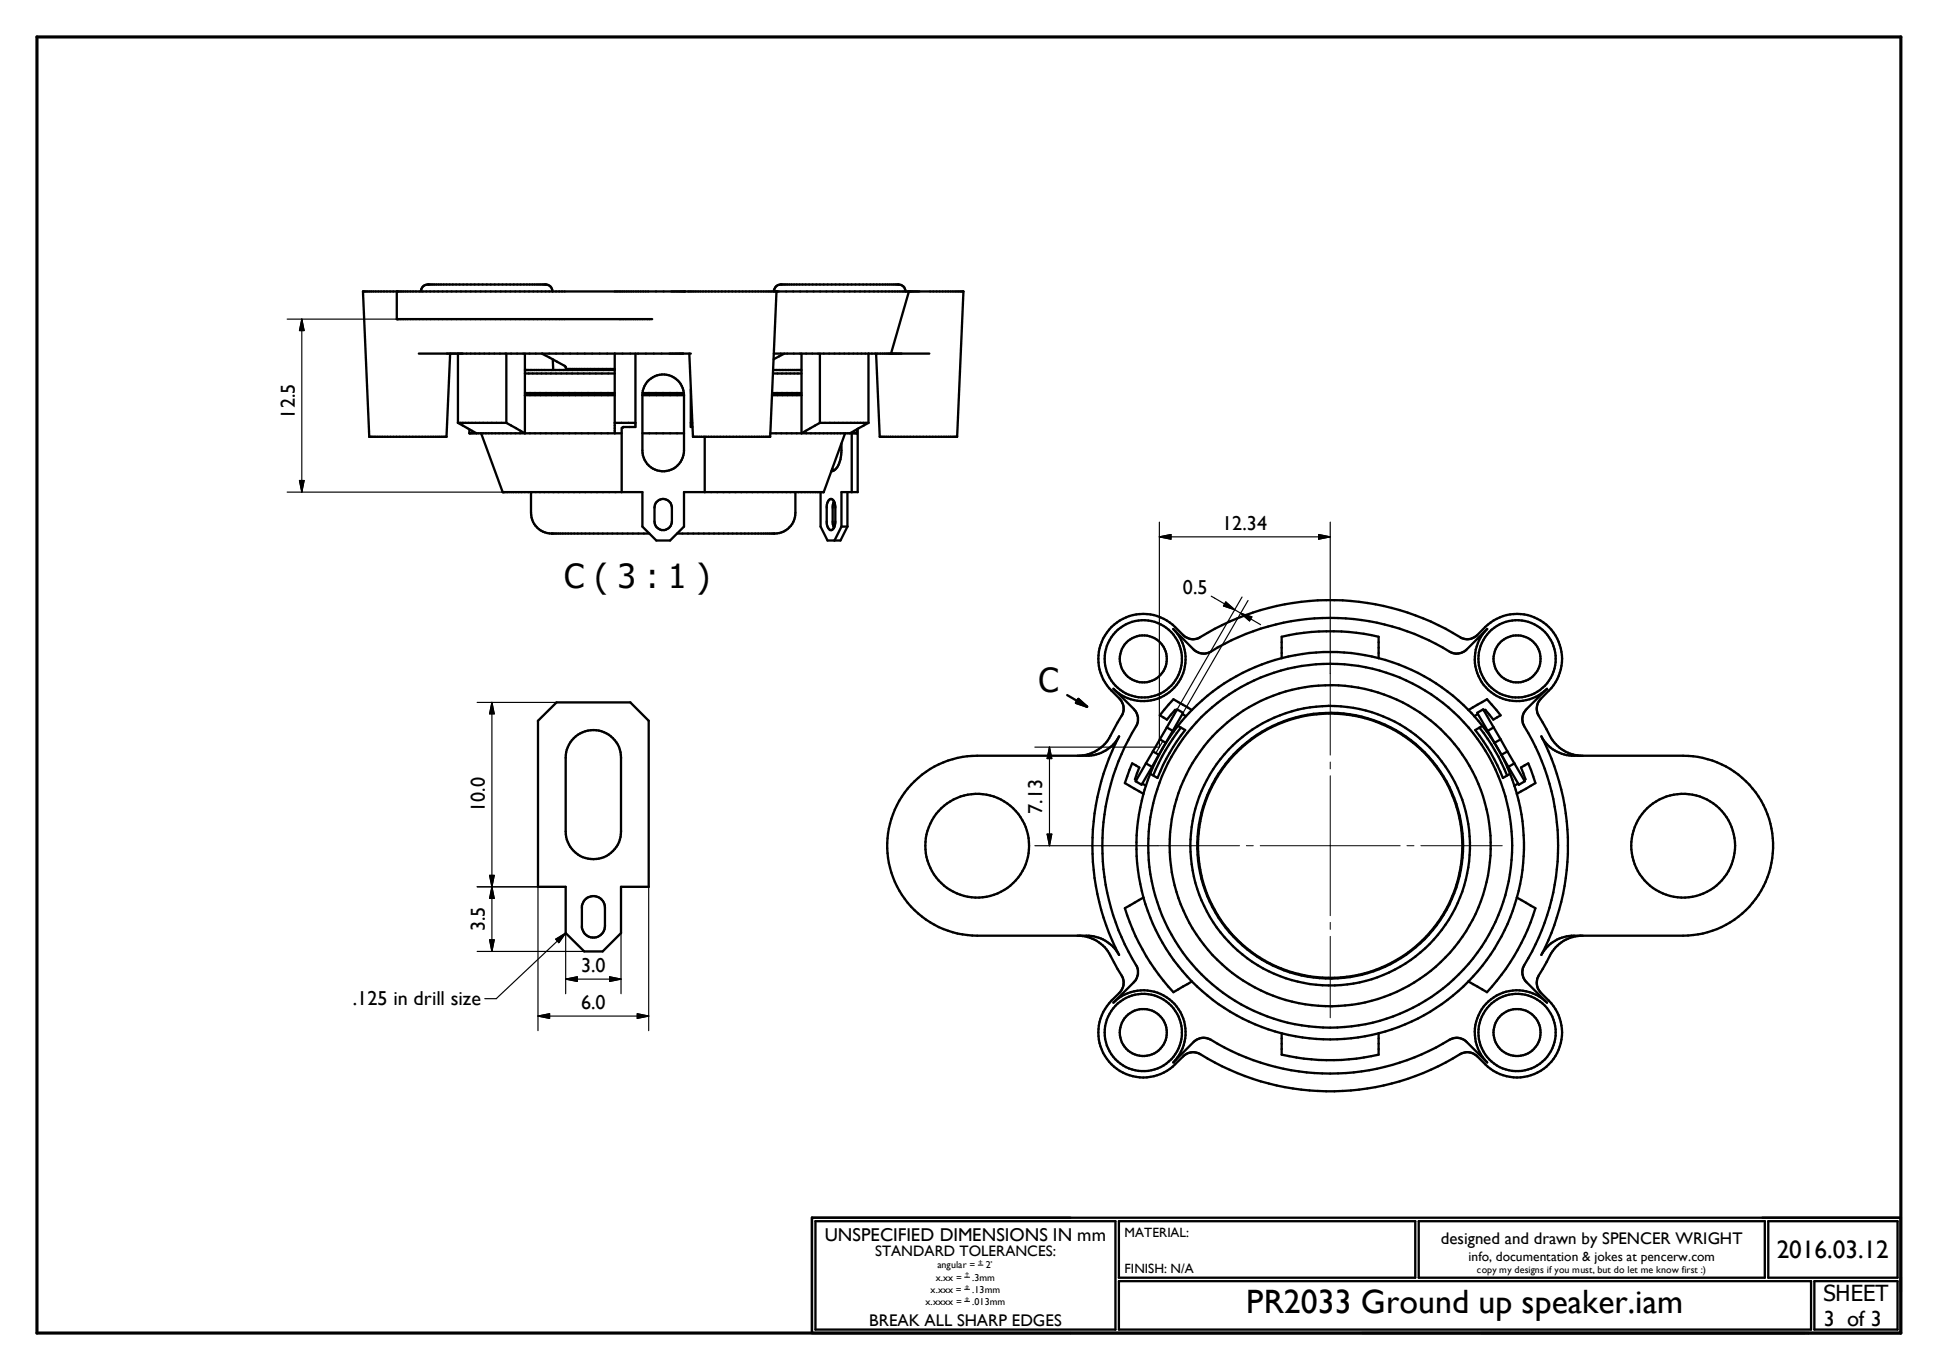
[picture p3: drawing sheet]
<svg xmlns="http://www.w3.org/2000/svg" width="297mm" height="210mm" viewBox="0 0 297 210" stroke-linecap="round" stroke-linejoin="round" font-family="sans-serif">
<g fill="none" stroke="#000" stroke-width=".36">
<path d="M60.8 44.7v4.2h39.2M64.2 54.2h41.7M64.5 44.7a1.04 1.04 0 0 1 1.1-1.1h18a1.04 1.04 0 0 1 1.1 1.1M69 54.2l-.6 12.8h-11.8l-1-22.3h92.1l-1 22.3h-11.9l-.5-12.8M70.2 54.2v10.6M77.6 54.2v10.6M80.4 54.2v12.2l-2.8-1.6M80.4 57.3h13.8M80.4 56.7h13.8M83 54.2l3.5 1.9 .2 .1v.4h7.5M84.7 55.1l.1 1.6M94.2 54.2v12.2"/>
<path d="M97.4 54.2v11.3h-1.9v.1M105.9 59.7v5.8h.2M118.5 57.3h4.3M118.5 56.7h4.3M118.6 54.2h23.8M118.6 44.7a1.08 1.08 0 0 1 1.1-1.1h18a1.04 1.04 0 0 1 1.1 1.1M119 44.7l-1 22.3h-11.8l-.6-12.8M120.2 54.2l-1.6 .9M122.8 54.2v12.2l2.9-1.6M125.7 54.2v10.6M133.1 54.2v10.6M139.3 44.7l-2.7 9.5"/>
<path d="M70.2 64.8h7.4M70.2 64.8l2.8 1.6M71.9 65.8v.6h23.4M73.7 66.4l3.3 9h21.5v5.3l2.1 2.2h2.1l2.1-2.2v-5.3h21.4l3.3-9M80.4 60.6h13.8M80.4 60.3h13.8M81.4 75.4v3.2a3.2 3.2 0 0 0 3.2 3.2h14.9M94.2 64.8h3.2M95.3 65.6v9.8M98.5 66.4h6.3M98.5 60.6h6.3M98.5 60.6a3.2 3.2 0 0 1 3.1-3.2 3.2 3.2 0 0 1 3.2 3.2"/>
<path d="M98.5 60.6v8.5a3.2 3.2 0 0 0 3.1 3.1 3.2 3.2 0 0 0 3.2-3.1v-8.5M98.5 60.3h6.3M100.6 77a1.35 1.35 0 0 1 1.5-.4 1.35 1.35 0 0 1 .9 1.2v2.1a1.33 1.33 0 0 1-1.4 1.4 1.33 1.33 0 0 1-1.3-1.4v-2.1l.1-.4zM105.9 64.8h.2M108 67v8.4M118.3 60.6h4.5M118.3 60.3h4.5M121.9 75.4v3.2a3.2 3.2 0 0 1-3.2 3.2h-14.9M125.7 64.8h7.4M125.8 75.4v5.3l1 2.2h2l1.1-2.2M127 76.7a.48 .48 0 0 1 .6-.2 .48 .48 0 0 1 .3 .5l.1 .6v2.6a.95 .95 0 0 1-.8 1.1l-.3-.5-.2-.6v-2.6l.1-.5zM127.5 71.9l.3 .2"/>
<path d="M127.8 76.9l-.2 .7v2.5l.2 .8M129 68v1.1a3.6 3.6 0 0 1-1.3 3l-.3 .1M129.9 75.4v5.3M130.5 66.4v9M131.3 65.8v.6h-13.2M131.4 65.7v9.7h-2.4v5.3M133.1 64.8l-2.8 1.6M129 80.7l-1.1 2.2M129 80.7h.9M179.8 96.4l3.5 3.5a2.26 2.26 0 0 0 2.3 0 35 35 0 0 1 36.9 .2 2.29 2.29 0 0 0 2.2-.4l3.2-3.3-.3 .4a6.5 6.5 0 0 0 .5 9 6.5 6.5 0 0 0 9-.2l-3.3 3.2a2.13 2.13 0 0 0-.2 2.6 35.1 35.1 0 0 1-.2 37l-.1 .4a2.18 2.18 0 0 0 .5 1.7l3.3 3.2-.4-.4a6.5 6.5 0 0 0-9 .6 6.5 6.5 0 0 0 .2 9l-3.5-3.5a2.12 2.12 0 0 0-2.2 0 35 35 0 0 1-37-.2 2.14 2.14 0 0 0-2.3 .5l-3.1 3.2 .4-.4a6.5 6.5 0 0 0-.6-9 6.5 6.5 0 0 0-9 .2l3.3-3.2a2.16 2.16 0 0 0 .5-1.7l-.1-.4a35.5 35.5 0 0 1 0-37.6 2.27 2.27 0 0 0-.5-2.1l-3.2-3.1 .4 .3a6.5 6.5 0 0 0 9-.5 6.5 6.5 0 0 0-.2-9zM82.4 110.5l2.9-2.8h11.3l2.8 2.8v25.4h-4.2v7.1l-2.8 2.9h-2.9l-2.8-2.9v-7.1h-4.3zM87.9 113.2a4.2 4.2 0 0 1 4.7-1 4.2 4.2 0 0 1 2.6 4v11.3a4.2 4.2 0 0 1-4.3 4.2 4.2 4.2 0 0 1-4.2-4.2v-11.3a4.3 4.3 0 0 1 1.2-3z"/>
<path d="M163.6 106.6l3 1.7M165.3 107.1l1.3 1.2-1.7-.5zM165.5 115.9a5.7 5.7 0 0 0 4.5-2.7l1.9-3.5a2.12 2.12 0 0 0-.2-2.5 9.3 9.3 0 0 1-2.8-3.6 6.9 6.9 0 0 1 2.5-8.3 6.9 6.9 0 0 1 8.7 .8l1.5 1.5a2.06 2.06 0 0 0 2.4 .1 37.8 37.8 0 0 1 40.1 .1 2.18 2.18 0 0 0 2.3-.5 8.2 8.2 0 0 1 4.5-3 6.9 6.9 0 0 1 7.6 3.3 6.9 6.9 0 0 1-1.1 8.3l-1.2 1.2a2.16 2.16 0 0 0-.4 2.6l1.2 2.1a5.9 5.9 0 0 0 5.2 4.1M174.1 119.6l-.2-.1 .7-1.8-1.1-.7-1.1 3 2.8 1.7M175.6 117l1 .6M175.6 117l-1.6 2.8 1 .5 1.6-2.7M176.3 118.6l-1.1 3.1M176.7 115.2l.9 .5M176.7 115.2l-1.1 1.8M177.6 115.7l-1 1.9M177.8 113.3l.9 .6M177.8 113.3l-1.1 1.9"/>
<path d="M178.8 111.5l.9 .5M178.8 111.5l-1 1.8M178.8 111.5l1.6-2.8 .9 .6-1.6 2.7M179.7 112l-2.1 3.7M180.5 111.3a28.9 28.9 0 0 0-4.2 7.3M180.5 111.3l1.1 .6a28.9 28.9 0 0 0-4.2 7.4l-1.1-.7M181 111.5a29.9 29.9 0 0 0-4.3 7.4M181.2 109.5l.6 .3M181.8 109.8l-1.3 1.5M182.7 108.8l-2.9-1.6-2 2.5 1 .6 1.3-1.5 .2 .1M182.7 108.8l-.9 1M196.4 100.9v-3.3a33.1 33.1 0 0 1 14.9 0v3.3"/>
<path d="M196.4 100.9a29.3 29.3 0 0 1 14.9 0M196.4 100.9a29.9 29.9 0 0 0-13.7 7.9M211.3 100.9a29.5 29.5 0 0 1 14.6 8.9M225 108.8l2.9-1.6 2.1 2.5-1.1 .6-1.3-1.5-.2 .1M225.9 109.8l1.3 1.5M226.5 109.5l-.6 .3M226.7 111.5a30.1 30.1 0 0 1 4.3 7.4M227.2 111.3l1.8 2.6M227.2 111.3l-1.1 .6a28.9 28.9 0 0 1 4.2 7.4l1.1-.7M228 112l1 1.9M228.9 111.5l-1.6-2.8-.9 .6 1.6 2.7M228.9 111.5l1.1 1.8"/>
<path d="M228.9 111.5l-.9 .5M229 113.9l1.1 1.8M229.6 114.8l.5 .9M230 113.3l-1 .6M230 113.3l1 1.9M230.1 115.7l1.3 2.9M230.1 115.7l1.1 1.9M231 115.2l1.1 1.8M231 115.2l-.9 .5M231.4 118.6l.7 1.9M232.1 117l-.9 .6M232.1 117l1.6 2.8-.9 .5-1.6-2.7"/>
<path d="M233.6 119.6l.2-.1-.7-1.8 1.1-.7 1.1 3-2.8 1.7M236.2 112.9a5.6 5.6 0 0 0 4.7 3h17a13.8 13.8 0 0 1 13.8 13.7 13.8 13.8 0 0 1-13.8 13.8h-17a5.7 5.7 0 0 0-4.7 3 36.4 36.4 0 0 0 0-33.5zM89.6 137.9a1.78 1.78 0 0 1 2-.4 1.78 1.78 0 0 1 1.1 1.6v2.9a1.78 1.78 0 0 1-1.6 1.7 1.78 1.78 0 0 1-1.9-1.5v-3.3zM139.6 120.3a13.8 13.8 0 0 1 10.2-4.4h17.1a5.7 5.7 0 0 0 4.6-3 36.4 36.4 0 0 0 0 33.5 5.7 5.7 0 0 0-4.6-3h-17.1a13.8 13.8 0 0 1-12.7-8.2 13.8 13.8 0 0 1 2.5-14.9zM175.1 120.1l.5 .4M175.2 137.6l-2.8 1.6a32.8 32.8 0 0 0 7.4 12.9l2.9-1.6M175.2 137.6a30 30 0 0 0 7.5 12.9M175.2 121.7a30 30 0 0 0 0 15.9M232.1 120.5l.4 1.2M232.5 121.7a29.4 29.4 0 0 1 0 15.9M232.5 137.6l2.8 1.6a33.2 33.2 0 0 1-7.4 12.9l-2.9-1.6M232.5 137.6a30 30 0 0 1-7.5 12.9"/>
<path d="M232.6 120.1l-.5 .4M165.5 143.4a5.6 5.6 0 0 1 4.5 2.7l1.9 3.4a2.15 2.15 0 0 1-.3 2.7 8.4 8.4 0 0 0-3.1 4.5 6.9 6.9 0 0 0 3.3 7.6 6.9 6.9 0 0 0 8.3-1.1l1.2-1.2a2.16 2.16 0 0 1 2.7-.4 37.8 37.8 0 0 0 40.1-.2 2.17 2.17 0 0 1 2.2 .4 9.5 9.5 0 0 0 3.6 2.9 6.9 6.9 0 0 0 8.3-2.6 6.9 6.9 0 0 0-.8-8.7l-1.4-1.3a2.18 2.18 0 0 1-.2-2.6l1.2-2a6.6 6.6 0 0 1 2.6-3.3l1.1-.5 1.5-.3M182.7 150.5a29.7 29.7 0 0 0 13.7 7.9M196.4 158.4v3.3a33.1 33.1 0 0 0 14.9 0v-3.3M196.4 158.4a29.9 29.9 0 0 0 14.9 0M225 150.5a29.6 29.6 0 0 1-13.7 7.9M124.4 186.7h166.9v17.7h-166.9zM125 187.2h45.9v16.6h-45.9zM171.5 196.4h106.1v7.4h-106.1zM171.5 187.2h45.4v8.7h-45.4zM217.4 187.2h53.1v8.7h-53.1zM271 187.2h19.8v8.7h-19.8z"/>
<path d="M278.1 196.4h12.7v7.4h-12.7z"/>
<circle cx="175.2" cy="101" r="3.6"/>
<circle cx="175.2" cy="101" r="5.9"/>
<circle cx="232.5" cy="101" r="5.9"/>
<circle cx="232.5" cy="101" r="3.6"/>
<circle cx="149.8" cy="129.6" r="8"/>
<circle cx="203.9" cy="129.6" r="20.3"/>
<circle cx="203.9" cy="129.7" r="24.6"/>
<circle cx="203.9" cy="129.6" r="21.4"/>
<circle cx="203.9" cy="129.7" r="27.9"/>
<circle cx="203.9" cy="129.6" r="20.4"/>
<circle cx="258" cy="129.6" r="8"/>
<circle cx="175.2" cy="158.3" r="3.6"/>
<circle cx="175.2" cy="158.3" r="5.9"/>
<circle cx="232.5" cy="158.3" r="3.6"/>
<circle cx="232.5" cy="158.3" r="5.9"/>
</g>
<g fill="#000">
<circle cx="60.8" cy="48.9" r=".18"/>
<circle cx="60.8" cy="44.7" r=".18"/>
<circle cx="65.6" cy="43.6" r=".18"/>
<circle cx="80.5" cy="56.7" r=".18"/>
<circle cx="83.6" cy="43.6" r=".18"/>
<circle cx="119" cy="44.7" r=".18"/>
<circle cx="77" cy="75.4" r=".18"/>
</g>
<path d="M5.7 5.7h285.6v198.7h-285.6z" fill="none" stroke="#000" stroke-width=".48"/>
<g fill="none" stroke="#000" stroke-width=".15">
<path d="M203.9 103.3v12.5M203.9 116.8v1.1M203.9 118.9v21.5M177.5 129.6h12.5M191 129.6h1.1M193.1 129.6h21.5M215.6 129.6h1.1M217.8 129.6h12.4M203.9 141.4v1.1M203.9 143.5v12.5M147.8 195.8h.8M147.8 197.6h.8"/>
<path d="M147.8 199.5h.8M149.9 193.9h.8"/>
</g>
<g fill="none" stroke="#000" stroke-width=".18">
<path d="M44 48.9h16.8M46.3 48.9v26.5M46.3 48.9l.3 1.8h-.7zM44 75.4h51.3M45.9 73.7h.7l-.3 1.7zM177.7 82.3h26.2M177.7 82.3l1.8-.4v.8zM177.7 80v34.5h-19.1M185.6 91.4l3.6 2.1M187.9 92.3l1.3 1.2-1.7-.6zM189.2 93.5l.9 .5M190.1 94l3.1 1.8"/>
<path d="M190.1 94l1.8 .6-.4 .6zM190.4 91.5l-12.6 21.8M191.3 92.1l-10 17.2M202.1 81.9l1.8 .4-1.8 .4zM203.9 80v23.3M73.1 107.7h12.2M75.4 107.7v38.2M75.4 107.7l.3 1.7h-.7zM160.8 114.5v15.1M160.8 114.5l.4 1.8h-.7zM178.2 113.6l-1.1 1.8M73.1 135.9h9.3v22.1"/>
<path d="M75 134.2l.7 3.5h-.7l.7-3.5zM99.4 135.9v22.1M158.6 129.6h18.9M160.5 127.9h.7l-.4 1.7zM73.1 145.9h16.4M75 144.1h.7l-.3 1.8zM82.4 155.8h17M82.4 155.8l1.8-.4v.7zM85.2 144l1.5-1-1 1.5zM86.7 150.1h8.5M86.7 150.1l1.8-.4v.8zM86.7 143v9.3"/>
<path d="M86.7 143l-10.7 10.1h-1.7M93.4 149.7l1.8 .4-1.8 .4zM95.2 143v9.3M97.7 155.4l1.7 .4-1.7 .3z"/>
</g>
<path d="M165.3 107.1l1.3 1.2-1.7-.5z" fill="#000" stroke="#000" stroke-width=".36"/>
<g fill="#000" stroke="#000" stroke-width=".18">
<path d="M46.3 48.9l.3 1.8h-.7zM45.9 73.7h.7l-.3 1.7zM177.7 82.3l1.8-.4v.8zM187.9 92.3l1.3 1.2-1.7-.6zM190.1 94l1.8 .6-.4 .6zM202.1 81.9l1.8 .4-1.8 .4zM75.4 107.7l.3 1.7h-.7zM160.8 114.5l.4 1.8h-.7zM75 134.2h.7l-.3 1.7zM75.4 135.9l.3 1.8h-.7zM160.5 127.9h.7l-.4 1.7zM75 144.1h.7l-.3 1.8z"/>
<path d="M82.4 155.8l1.8-.4v.7zM85.2 144l1.5-1-1 1.5zM86.7 150.1l1.8-.4v.8zM93.4 149.7l1.8 .4-1.8 .4zM97.7 155.4l1.7 .4-1.7 .3z"/>
</g>
<text font-size="5.2" x="191" y="201.3">PR2033 Ground up speaker.iam</text>
<g font-size="5.1">
<text x="86.4" y="90.2">C ( 3 : 1 )</text>
<text x="159.2" y="106.1">C</text>
</g>
<text font-size="3.9" x="272.3" y="192.9">2016.03.12</text>
<g font-size="3.4">
<text x="279.4" y="199.5">SHEET</text>
<text x="279.5" y="203.2">3 of 3</text>
</g>
<g font-size="3.1">
<text x="45.2" y="64.2" transform="rotate(-90 45.2 64.2)">12.5</text>
<text x="187.3" y="81.2">12.34</text>
<text x="181.3" y="91.1">0.5</text>
<text x="74.3" y="124.5" transform="rotate(-90 74.3 124.5)">10.0</text>
<text x="159.7" y="124.8" transform="rotate(-90 159.7 124.8)">7.13</text>
<text x="74.3" y="142.8" transform="rotate(-90 74.3 142.8)">3.5</text>
<text x="89.1" y="149">3.0</text>
<text x="54.1" y="154.1">.125 in drill size</text>
<text x="89.1" y="154.6">6.0</text>
</g>
<text font-size="2.8" x="126.4" y="190.3">UNSPECIFIED DIMENSIONS IN mm</text>
<g font-size="2.6">
<text x="220.8" y="190.6">designed and drawn by SPENCER WRIGHT</text>
<text x="133.2" y="203.3">BREAK ALL SHARP EDGES</text>
</g>
<text font-size="2.3" x="134.1" y="192.6">STANDARD TOLERANCES:</text>
<g font-size="2.1">
<text x="172.3" y="189.7">MATERIAL:</text>
<text x="172.3" y="195.2">FINISH: N/A</text>
<text x="225" y="193.3">info, documentation &amp; jokes at pencerw.com</text>
</g>
<g font-size="1.5">
<text x="143.4" y="196.3">x.xx =</text>
<text x="143.7" y="194.4">angular =</text>
<text x="149" y="196.3">.3mm</text>
<text x="151.1" y="194.4">2~</text>
<text x="226.4" y="195.2">copy my designs if you must, but do let me know first :)</text>
<text x="141.9" y="200">x.xxxx =</text>
<text x="142.6" y="198.2">x.xxx =</text>
<text x="149" y="198.2">.13mm</text>
<text x="149" y="200">.013mm</text>
</g>
<g font-size="1">
<text x="147.9" y="195.7">+</text>
<text x="147.9" y="197.5">+</text>
<text x="148" y="196">-</text>
<text x="148" y="197.9">-</text>
<text x="149.9" y="193.8">+</text>
<text x="150.1" y="194.1">-</text>
<text x="147.9" y="199.4">+</text>
<text x="148" y="199.7">-</text>
</g>
</svg>
